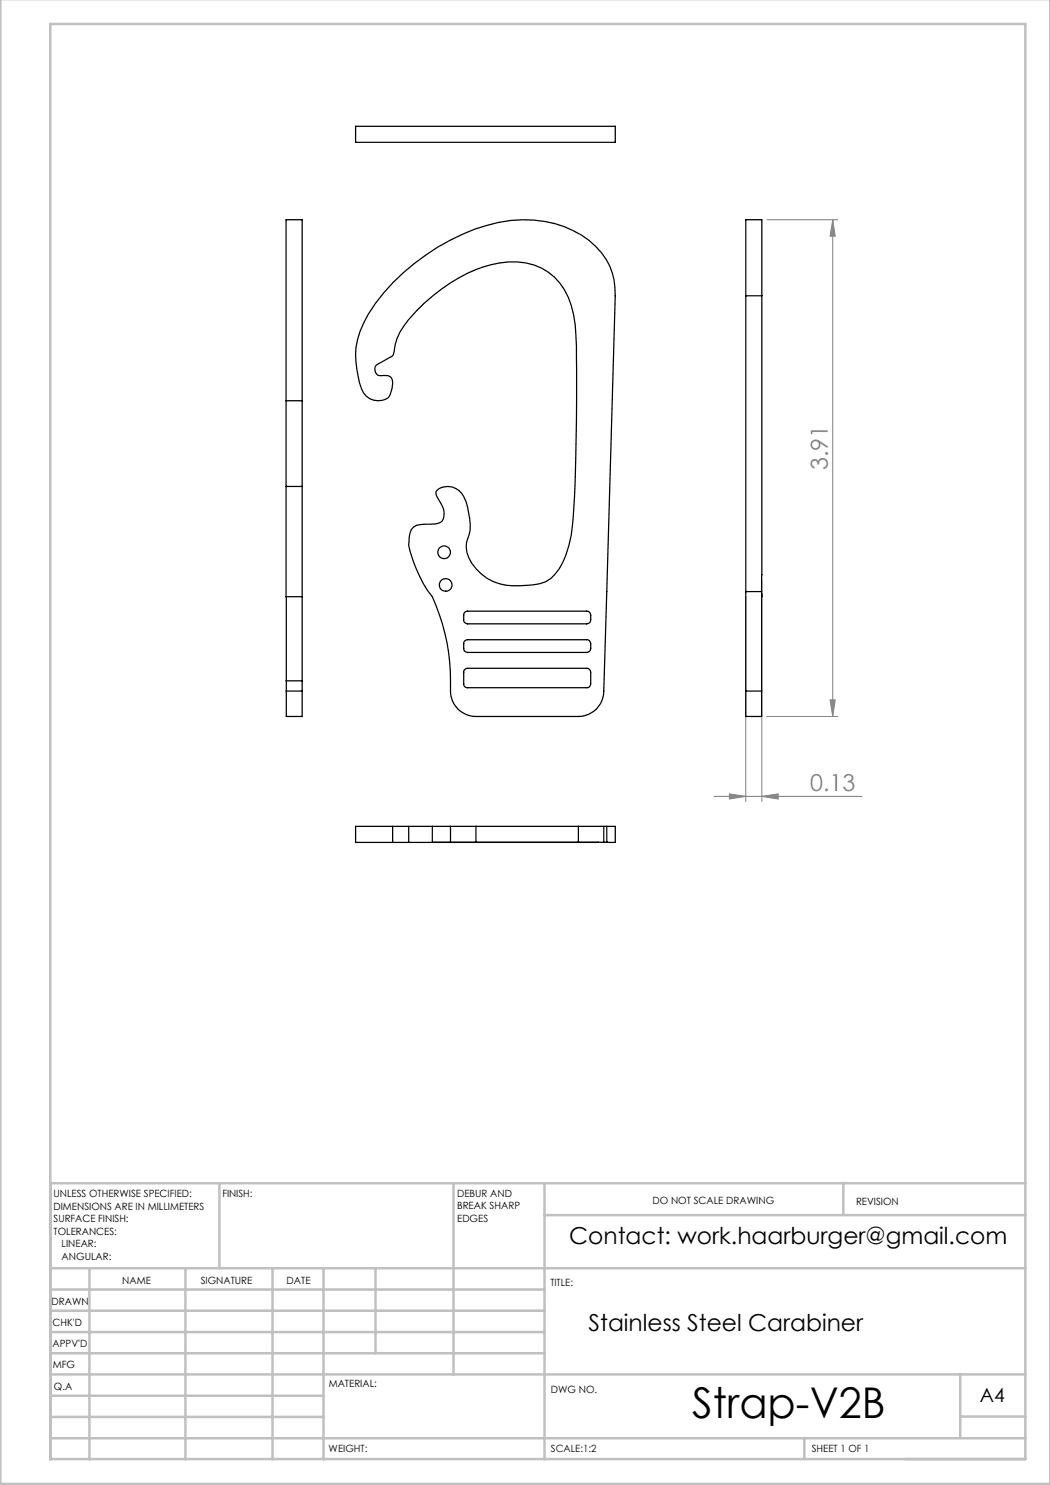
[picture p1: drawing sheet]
<svg xmlns="http://www.w3.org/2000/svg" width="210mm" height="297mm" viewBox="0 0 210 297" stroke-linecap="round" stroke-linejoin="round" font-family="sans-serif">
<!-- layer: Layer 1 -->
<path d="M153.4 44h14.1M166.5 44v99.3M166.5 44l.5 3.2h-1zM149.2 119.3v41M152.4 116v44.3M166 140h1l-.5 3.3zM142.8 159.3h29.6M145.9 158.8l3.3 .5-3.3 .5zM152.4 159.3l3.2-.5v1zM153.3 143.3h14.2" fill="none" stroke="#808080" stroke-width=".2"/>
<g fill="none" stroke="#c0c0c0" stroke-width=".5">
<path d="M.1 -.1v296.9h209.9v-296.9M10.1 4.8h195v287h-195zM43.9 236.6v17M90.7 236.6v38.3M108.9 236.6v55.3M168.7 236.6v6.3M205.1 236.6h-195v55.3M10.1 253.6h195M10.1 257.9h98.8M17.9 253.6v38.3M37.1 253.6v38.3M54.5 253.6v38.3"/>
<path d="M64.7 253.6v38.3M75.1 253.6v17M108.9 243h96.2M10.1 270.6h98.8M10.1 266.4h98.8M10.1 262.1h98.8M10.1 279.1h54.6M10.1 274.9h195M192.1 274.8v12.7M10.1 287.7h195M10.1 283.4h54.6M160.9 287.5v4.3"/>
<path d="M192.1 283.3h13"/>
</g>
<g fill="#808080">
<path d="M145.9 158.8l3.3 .5-3.3 .5zM152.4 159.3l3.2-.5v1z"/>
<path d="M166.5 44l.5 3.2h-1zM166 140h1l-.5 3.3z"/>
</g>
<g fill="none" stroke="#000" stroke-width=".25">
<path d="M71.1 25.3h51.9v3.2h-51.9zM57.2 44h3.2v36.1h-3.2zM78.6 56.5a43.4 43.4 0 0 1 21.1-12 22.3 22.3 0 0 1 18.1 3.5 12.9 12.9 0 0 1 5.2 11.2l-2.2 79a5.1 5.1 0 0 1-5.1 5.1h-20.5a5.1 5.1 0 0 1-5.1-5.1 41 41 0 0 0-3.6-18.9 23.1 23.1 0 0 1-4.7-10.5v-1.2a2.37 2.37 0 0 1 2.3-2.7l1.8-.1a3.3 3.3 0 0 0 2.6-.7 3.4 3.4 0 0 0-.4-3.6 2.64 2.64 0 0 1-.9-2.2 3.4 3.4 0 0 1 5.5 1 16.7 16.7 0 0 1 1.3 6.8l-.2 .8a5.4 5.4 0 0 0 .6 5.8 10.1 10.1 0 0 0 9.4 4.5 16 16 0 0 0 5.3-.8 9 9 0 0 0 4-5.2 28.2 28.2 0 0 0 1.7-9.7 471.1 471.1 0 0 0 .4-34.4 17.5 17.5 0 0 0-3.3-10.5 12.2 12.2 0 0 0-12.2-4 31.5 31.5 0 0 0-16.5 9.7 15.4 15.4 0 0 0-4.1 6.4l-.3 1.5a1.32 1.32 0 0 1-1 1.4l-1.4 .8a1.56 1.56 0 0 0-1.4 1.8 1.18 1.18 0 0 0 1.7 .9 1.42 1.42 0 0 1 1.8 1.6 5.4 5.4 0 0 1-.9 2.9 3.6 3.6 0 0 1-5.4-2l-.6-2.4a15.1 15.1 0 0 1 2-12.3l1.4-2.2zM149.2 59.2v-15.2h3.2v15.2M149.2 59.2h3.2M149.2 59.2v79M152.4 59.2l-.1 79M57.2 97.3h3.2v22h-3.2zM57.2 80.2v17M60.4 80.2v17M57.3 119.3v16.9M60.4 119.3v16.9"/>
<path d="M149.2 118.3h3.1M152.3 119.3h.1M152.3 115h.1M152.3 118.8h.1M57.3 138.2v5.1h3.1v-5.1M57.3 136.2h3.1M57.3 138.2h3.1M57.3 136.2v2M60.4 136.2v2M93 122.4l.4-.2h23.9a.78 .78 0 0 1 .8 .8v1a.85 .85 0 0 1-.8 .8h-23.8a.78 .78 0 0 1-.8-.8v-1.1zM93 128.2l.4-.3h23.9a.78 .78 0 0 1 .8 .8v1a.85 .85 0 0 1-.8 .8h-23.8a.78 .78 0 0 1-.8-.8v-1.1zM93 133.9l.4-.2h23.9a.78 .78 0 0 1 .8 .7v2.4a.78 .78 0 0 1-.8 .7h-23.8a.73 .73 0 0 1-.8-.7v-2.5z"/>
<path d="M149.2 138.2v5.1h3.1v-5.1M149.2 138.2h3.1M71.1 165.3h7.4v3.2h-7.4zM78.6 168.5h3.1M78.6 165.3h3.1M86.5 165.3h3.6M86.5 168.4h3.6M86.5 165.3h-4.8v3.2h4.8M86.5 165.3v3.2M90.1 165.3h5.1M90.1 168.4h5.1M90.1 165.3v3.1"/>
<path d="M95.2 165.3v3.1M95.2 165.3h20.5M95.2 168.4h20.5M115.7 165.3h5.1M115.7 168.4h5.1M115.7 165.3v3.1M119.7 168.4l-33.2 .1M120.8 165.3v3.1M120.8 165.3h2.2v3.2l-2.2-.1M121.4 165.3v3.1"/>
<circle cx="88.8" cy="110.5" r="1.27"/>
<circle cx="89.1" cy="117" r="1.27"/>
</g>
<text font-size="8.5" x="138.4" y="283.5">Strap-V2B</text>
<g font-size="4.7" fill="#808080">
<text x="165.5" y="94.1" transform="rotate(-90 165.5 94.1)">3.91</text>
<text x="162" y="158.3">0.13</text>
</g>
<g font-size="4.7">
<text x="113.8" y="248.9">Contact: work.haarburger@gmail.com</text>
<text x="117.7" y="266.2">Stainless Steel Carabiner</text>
</g>
<text font-size="3.9" x="196" y="280.4">A4</text>
<g font-size="2">
<text x="10.7" y="239.5">UNLESS OTHERWISE SPECIFIED:</text>
<text x="44.5" y="239.5">FINISH:</text>
<text x="91.4" y="239.4">DEBUR AND</text>
<text x="10.7" y="242">DIMENSIONS ARE IN MILLIMETERS</text>
<text x="10.7" y="244.5">SURFACE FINISH:</text>
<text x="91.4" y="241.9">BREAK SHARP</text>
<text x="91.4" y="244.4">EDGES</text>
<text x="130.5" y="240.8">DO NOT SCALE DRAWING</text>
<text x="171.2" y="241">REVISION</text>
<text x="10.7" y="247">TOLERANCES:</text>
<text x="12.3" y="249.5">LINEAR:</text>
<text x="12.3" y="252">ANGULAR:</text>
<text x="24.4" y="256.9">NAME</text>
<text x="40.1" y="256.8">SIGNATURE</text>
<text x="57.3" y="256.8">DATE</text>
<text x="110.1" y="257.1">TITLE:</text>
<text x="10.3" y="260.9">DRAWN</text>
<text x="10.5" y="269.3">APPV'D</text>
<text x="10.5" y="265.2">CHK'D</text>
<text x="10.6" y="273.6">MFG</text>
<text x="10.8" y="278">Q.A</text>
<text x="65.8" y="277.4">MATERIAL:</text>
<text x="110.2" y="278.5">DWG NO.</text>
<text x="65.7" y="290.4">WEIGHT:</text>
<text x="110.2" y="290.5">SCALE:1:2</text>
<text x="162.4" y="290.4">SHEET 1 OF 1</text>
</g>
</svg>
